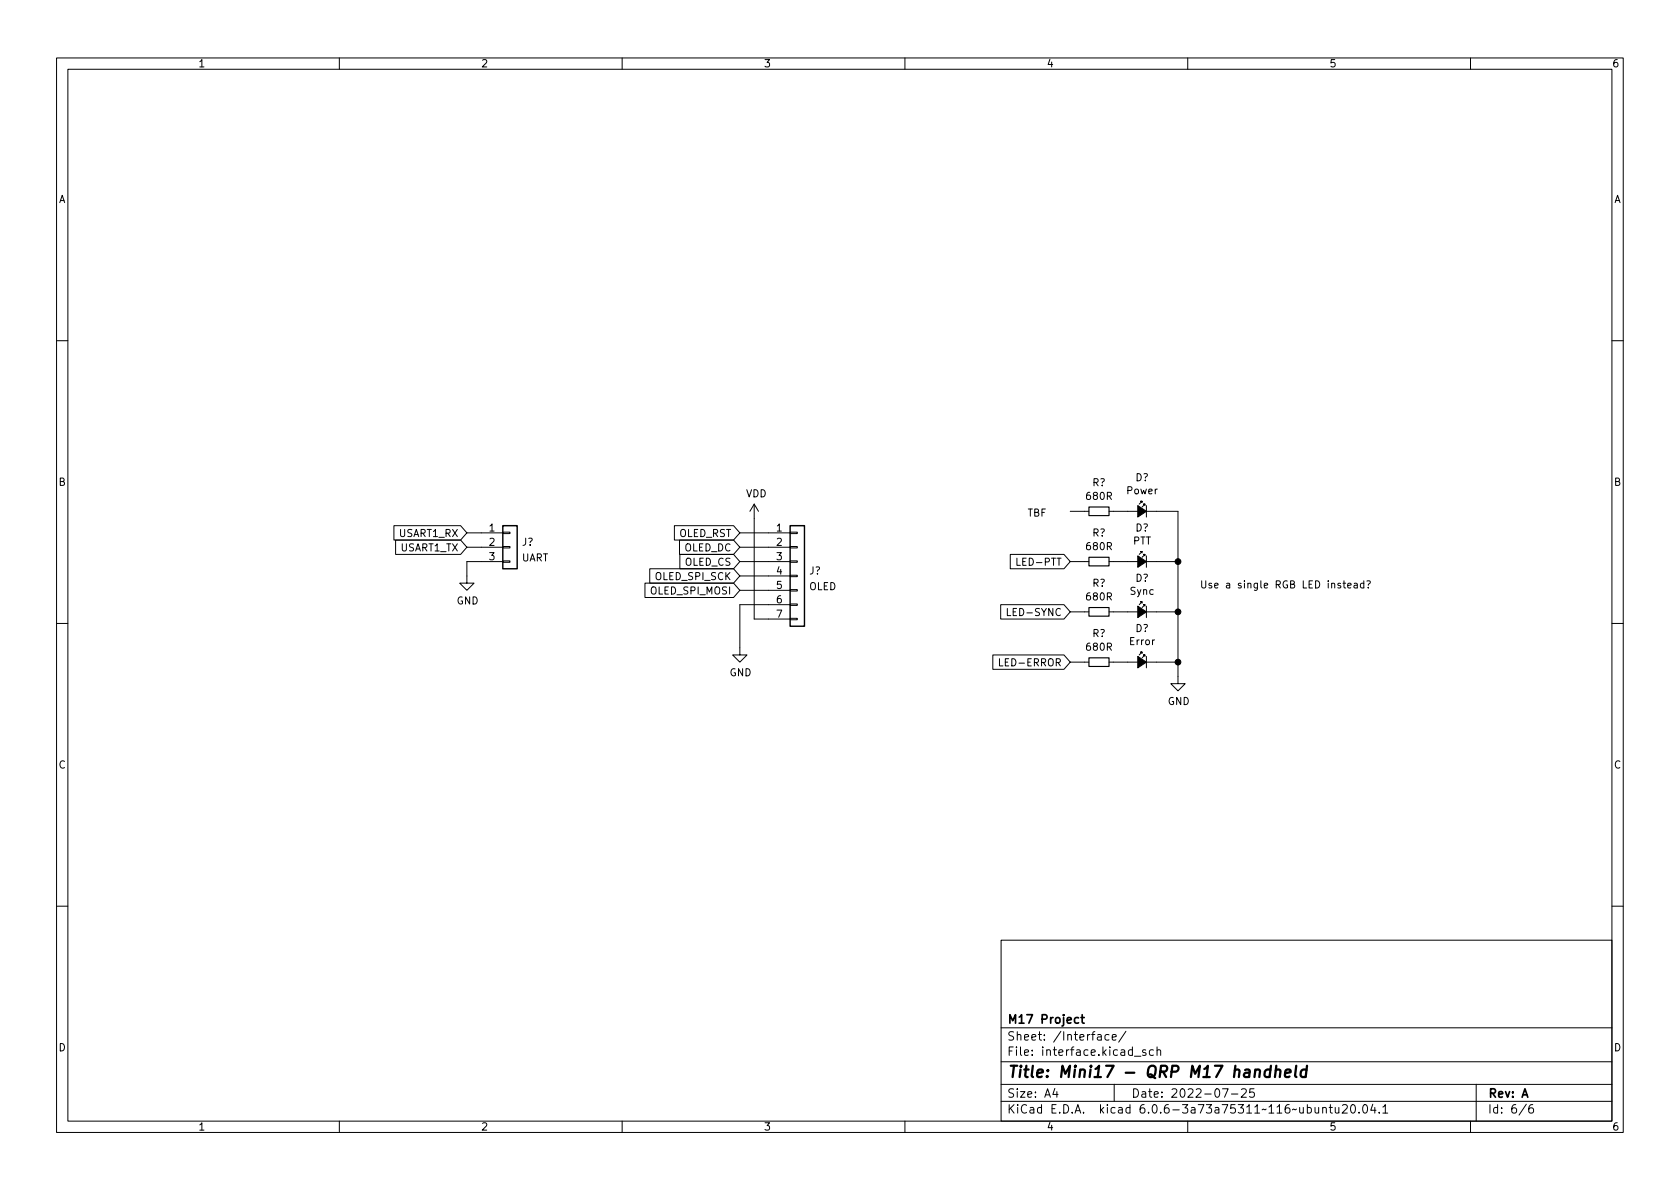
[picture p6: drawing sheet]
<svg xmlns="http://www.w3.org/2000/svg" width="297mm" height="210mm" viewBox="0 0 297 210" stroke-linecap="round" stroke-linejoin="round" font-family="sans-serif">
<g fill="none" stroke="#000" stroke-width=".18">
<path d="M10 10.2h277v190.1h-277zM12 12.2h273v186.1h-273zM60 10.2v2M110 10.2v2M160 10.2v2M210 10.2v2M260 10.2v2M10 60.2h2M285 60.2h2M69.6 93h11.8l1.1 1.2-1.1 1.3h-11.8zM69.9 95.5h11.5l1.1 1.3-1.1 1.2h-11.5zM82.5 94.2h6.4"/>
<path d="M82.5 96.8h6.4M88.9 99.2h1.3v.2h-1.3zM88.9 96.6h1.3v.3h-1.3zM88.9 94.1h1.3v.3h-1.3zM88.9 99.3h-6.4v3.8h1.3l-1.3 1.3-1.2-1.3h1.2M119.2 93h10.5l1.1 1.2-1.1 1.3h-10.5zM120.1 95.5h9.6l1.1 1.3-1.1 1.2h-9.6zM120.2 98h9.5l1.1 1.3-1.1 1.3h-9.5zM130.8 94.2h8.9M130.8 96.8h8.9M130.8 99.3h8.9M133.3 89.1v20.4h6.4"/>
<path d="M133.3 89.1l-.7 1.3M133.3 89.1l.8 1.3M139.7 99.2h1.3v.2h-1.3zM139.7 96.6h1.3v.3h-1.3zM139.7 94.1h1.3v.3h-1.3zM178.6 98h9.5l1.1 1.3-1.1 1.3h-9.5zM179.8 98.7v1.3h.6M189.2 99.3h3.3M189.2 90.4h3.3M196.1 99.3h5.1M196.1 90.4h5.1M201.9 97.8v-.3h-.2h.2l-.5 .5"/>
<path d="M201.9 88.9v-.3h-.2h.2l-.5 .5M202.4 98.3v-.3h-.2h.2l-.5 .5M202.4 89.4v-.3h-.2h.2l-.5 .6M202.7 90.4h5.6v30.5h1.2l-1.2 1.3-1.3-1.3h1.3M202.7 99.3h5.6M202.7 89.4v2M202.7 98.3v2M10 110.2h2M114 103.1h15.7l1.1 1.3-1.1 1.3h-15.7zM114.9 100.6h14.8l1.1 1.2-1.1 1.3h-14.8zM130.8 101.8h8.9M130.8 104.4h8.9"/>
<path d="M139.7 109.3h1.3v.3h-1.3zM139.7 106.8h1.3v.3h-1.3zM139.7 104.3h1.3v.2h-1.3zM139.7 101.7h1.3v.3h-1.3zM139.7 106.9h-8.9v8.9h1.3l-1.3 1.3-1.3-1.3h1.3M175.5 115.8h12.6l1.1 1.3-1.1 1.3h-12.6zM176.7 116.5v1.3h.6M176.9 106.9h11.2l1.1 1.3-1.1 1.3h-11.2zM178.1 107.6v1.3h.6M189.2 117.1h3.3M189.2 108.2h3.3M196.1 117.1h5.1"/>
<path d="M196.1 108.2h5.1M201.9 115.6v-.3h-.2h.2l-.5 .5M201.9 106.7v-.3h-.2h.2l-.5 .5M202.4 116.1v-.3h-.2h.2l-.5 .5M202.4 107.2v-.3h-.2h.2l-.5 .5M202.7 117.1h5.6M202.7 107.2v2M202.7 116.1v2M202.7 108.2h5.6M237.4 103.1h.5M237.6 102.7v1.1l.3 .2M238.3 103.6l.6-.2-.1-.2-.3-.1-.2 .2 .1 .6h.4"/>
<path d="M239.4 103.2h.5l.1 .8M240 103.4l-.4 .1-.2 .2 .2 .3 .4-.1M241.1 103.2l-.3-.1-.3 .3 .2 .5h.4M241.1 102.7v1.3M241.7 102.8l.4-.1 .2 .2-.4 .6M241.9 103.9v.1M285 110.2h2M10 160.2h2M177 166.3h108v32h-108zM285 160.2h2M60 198.3v2M110 198.3v2"/>
<path d="M160 198.3v2M177 194.8h108M177 191.8h108M177 187.8h108M177 181.8h108M186.5 192.5l-.4 1h1M186.9 193v1M194.1 183h.5l.1 .9M194.7 183.3l-.5 .1a.29 .29 0 0 0-.2 .2 .29 .29 0 0 0 .2 .3h.5M196.1 183l-.5-.1-.2 .3v.4l.1 .3h.6M196.6 183.4l.8-.1-.1-.3-.4-.1-.3 .2 .1 .8h.6M197 191.8v3"/>
<path d="M199.1 182.4l-1.3 1.9M200.6 186.8h1.1M202.6 185.7l-.4-.1-.2 .2 .1 .3 .5 .1v.4h-.6M203.9 185.7l-.4-.1-.3 .3v.4l.2 .3h.5M204.6 185.8l.2-.2 .3 .1 .1 .9M204.6 185.1v1.5M210 198.3v2M216.1 192.5h1l-.6 1.5M217.7 193.5h1.2M219.5 192.7l.6-.2 .2 .2 .1 .3-1 1h1M221.7 192.5h-.7l-.1 .7 .2-.1 .5 .1 .2 .2-.1 .5-.2 .1-.6-.1M233.9 196l.2-.2 .3 .1 .1 .9"/>
<path d="M233.9 195.8v1M235 195.8h.6M235.2 195.3v1.3l.4 .2M236.1 195.8v1h.4l.2-.1M236.7 195.8v1M237.4 195.5l.5-.2 .2 .2 .1 .3-.9 1h.9M239 195.4l.1-.1a.81 .81 0 0 1 .6 .7 .81 .81 0 0 1-.3 .8h-.1a.81 .81 0 0 1-.6-.6 .81 .81 0 0 1 .3-.8zM240.3 196.7v.1M241.1 195.5l.2-.2a.81 .81 0 0 1 .6 .7 .81 .81 0 0 1-.3 .8h-.2a.81 .81 0 0 1-.3-1.3zM242.7 195.3l-.3 1h.9M243.1 195.8v1M243.9 196.7v.1"/>
<path d="M244.5 195.8l.4-.5v1.5M244.5 196.8h.9M260 198.3v2M261 191.8v6.5M269.9 195.3l-1.3 1.9M271 195.3a.6 .6 0 0 0-.7 .7v.5l.1 .3h.5l.2-.1 .1-.5-.2-.2-.4-.1-.3 .3"/>
</g>
<path d="M224.6 189.2a.66 .66 0 0 0-1 .3v.6l.1 .3 .2 .1 .6-.1M224.7 188.5l-.2 2M225.6 189.3a.49 .49 0 0 1 .8 .1l-.1 1.1M225.7 188.5l-.3 2M227.2 189.8l1-.2-.1-.4-.1-.1-.6 .1-.2 1 .2 .3 .6-.1M229.2 188.5l-.2 1.7 .2 .3M231 189.2a.66 .66 0 0 0-1 .3l-.1 .6 .2 .3 .2 .1 .6-.1M231.1 188.5l-.3 2" fill="none" stroke="#000" stroke-width=".4"/>
<path d="M191.1 179.9h.6M191.3 179.4v1.3l.4 .2M190.7 180l-.4-.1-.3 .3v.4l.1 .3h.6" fill="none" stroke="#000" stroke-width=".3"/>
<path d="M192.5 89.7h3.6v1.5h-3.6zM192.5 98.5h3.6v1.6h-3.6zM192.5 116.3h3.6v1.6h-3.6zM192.5 107.4h3.6v1.6h-3.6z" fill="none" stroke="#000" stroke-width=".2"/>
<path d="M88.9 93h2.5v7.6h-2.5zM139.7 93h2.5v17.7h-2.5z" fill="none" stroke="#000" stroke-width=".25"/>
<g fill="#000" stroke="#000" stroke-width=".18">
<path d="M201.2 89.4l1.5 1-1.5 1zM201.2 116.1l1.5 1-1.5 1zM201.2 107.2l1.5 1-1.5 1zM201.2 98.3l1.5 1-1.5 1z"/>
<circle cx="208.3" cy="99.3" r=".51"/>
<circle cx="208.3" cy="108.2" r=".51"/>
<circle cx="208.3" cy="117.1" r=".51"/>
</g>
<text font-size="2.8" x="178" y="190.6">Title: Mini17 - QRP M17 handheld</text>
<g font-size="2.1">
<text x="178" y="184">Sheet: /Interface/</text>
<text x="178" y="181">M17 Project</text>
<text x="178" y="186.7">File: interface.kicad_sch</text>
<text x="178" y="196.9">KiCad E.D.A. kicad 6.0.6-3a73a75311~116~ubuntu20.04.1</text>
<text x="178" y="194.1">Size: A4</text>
<text x="200" y="194.1">Date: 2022-07-25</text>
<text x="263" y="194.1">Rev: A</text>
<text x="263" y="196.9">Id: 6/6</text>
</g>
<g font-size="1.8">
<text x="35" y="11.9">1</text>
<text x="85" y="11.9">2</text>
<text x="135" y="11.9">3</text>
<text x="185" y="11.9">4</text>
<text x="235" y="11.9">5</text>
<text x="285" y="11.9">6</text>
<text x="10.3" y="35.9">A</text>
<text x="285.3" y="35.9">A</text>
<text x="10.3" y="85.9">B</text>
<text x="131.9" y="87.9">VDD</text>
<text x="192.2" y="88.4">680R</text>
<text x="193.1" y="86">R?</text>
<text x="199.3" y="87.4">Power</text>
<text x="200.8" y="85.1">D?</text>
<text x="285.3" y="85.9">B</text>
<text x="70.6" y="95">USART1_RX</text>
<text x="86.5" y="94">1</text>
<text x="119.9" y="95">OLED_RST</text>
<text x="137.3" y="94">1</text>
<text x="181.6" y="91.3">TBF</text>
<text x="193.1" y="94.9">R?</text>
<text x="200.8" y="94">D?</text>
<text x="70.8" y="97.5">USART1_TX</text>
<text x="86.5" y="96.5">2</text>
<text x="86.5" y="99.1">3</text>
<text x="92.2" y="99.3">UART</text>
<text x="92.3" y="96.5">J?</text>
<text x="120.9" y="97.5">OLED_DC</text>
<text x="121" y="100">OLED_CS</text>
<text x="137.3" y="96.5">2</text>
<text x="137.3" y="99.1">3</text>
<text x="137.3" y="101.6">4</text>
<text x="143.1" y="101.6">J?</text>
<text x="180.3" y="100">LED-PTT</text>
<text x="192.2" y="97.3">680R</text>
<text x="200.3" y="96.3">PTT</text>
<text x="80.7" y="106.9">GND</text>
<text x="115.1" y="105.1">OLED_SPI_MOSI</text>
<text x="115.9" y="102.6">OLED_SPI_SCK</text>
<text x="137.3" y="104.1">5</text>
<text x="137.3" y="106.7">6</text>
<text x="143" y="104.3">OLED</text>
<text x="192.2" y="106.2">680R</text>
<text x="193.1" y="103.8">R?</text>
<text x="199.8" y="105.2">Sync</text>
<text x="200.8" y="102.9">D?</text>
<text x="212.1" y="104">Use a single RGB LED instead?</text>
<text x="137.3" y="109.2">7</text>
<text x="178.8" y="108.9">LED-SYNC</text>
<text x="193.1" y="112.6">R?</text>
<text x="200.8" y="111.8">D?</text>
<text x="129" y="119.6">GND</text>
<text x="177.3" y="117.8">LED-ERROR</text>
<text x="192.2" y="115.1">680R</text>
<text x="199.8" y="114.1">Error</text>
<text x="206.4" y="124.7">GND</text>
<text x="10.3" y="135.9">C</text>
<text x="285.3" y="135.9">C</text>
<text x="10.3" y="185.9">D</text>
<text x="285.3" y="185.9">D</text>
<text x="35" y="199.9">1</text>
<text x="85" y="199.9">2</text>
<text x="135" y="199.9">3</text>
<text x="185" y="199.9">4</text>
<text x="235" y="199.9">5</text>
<text x="285" y="199.9">6</text>
</g>
</svg>
